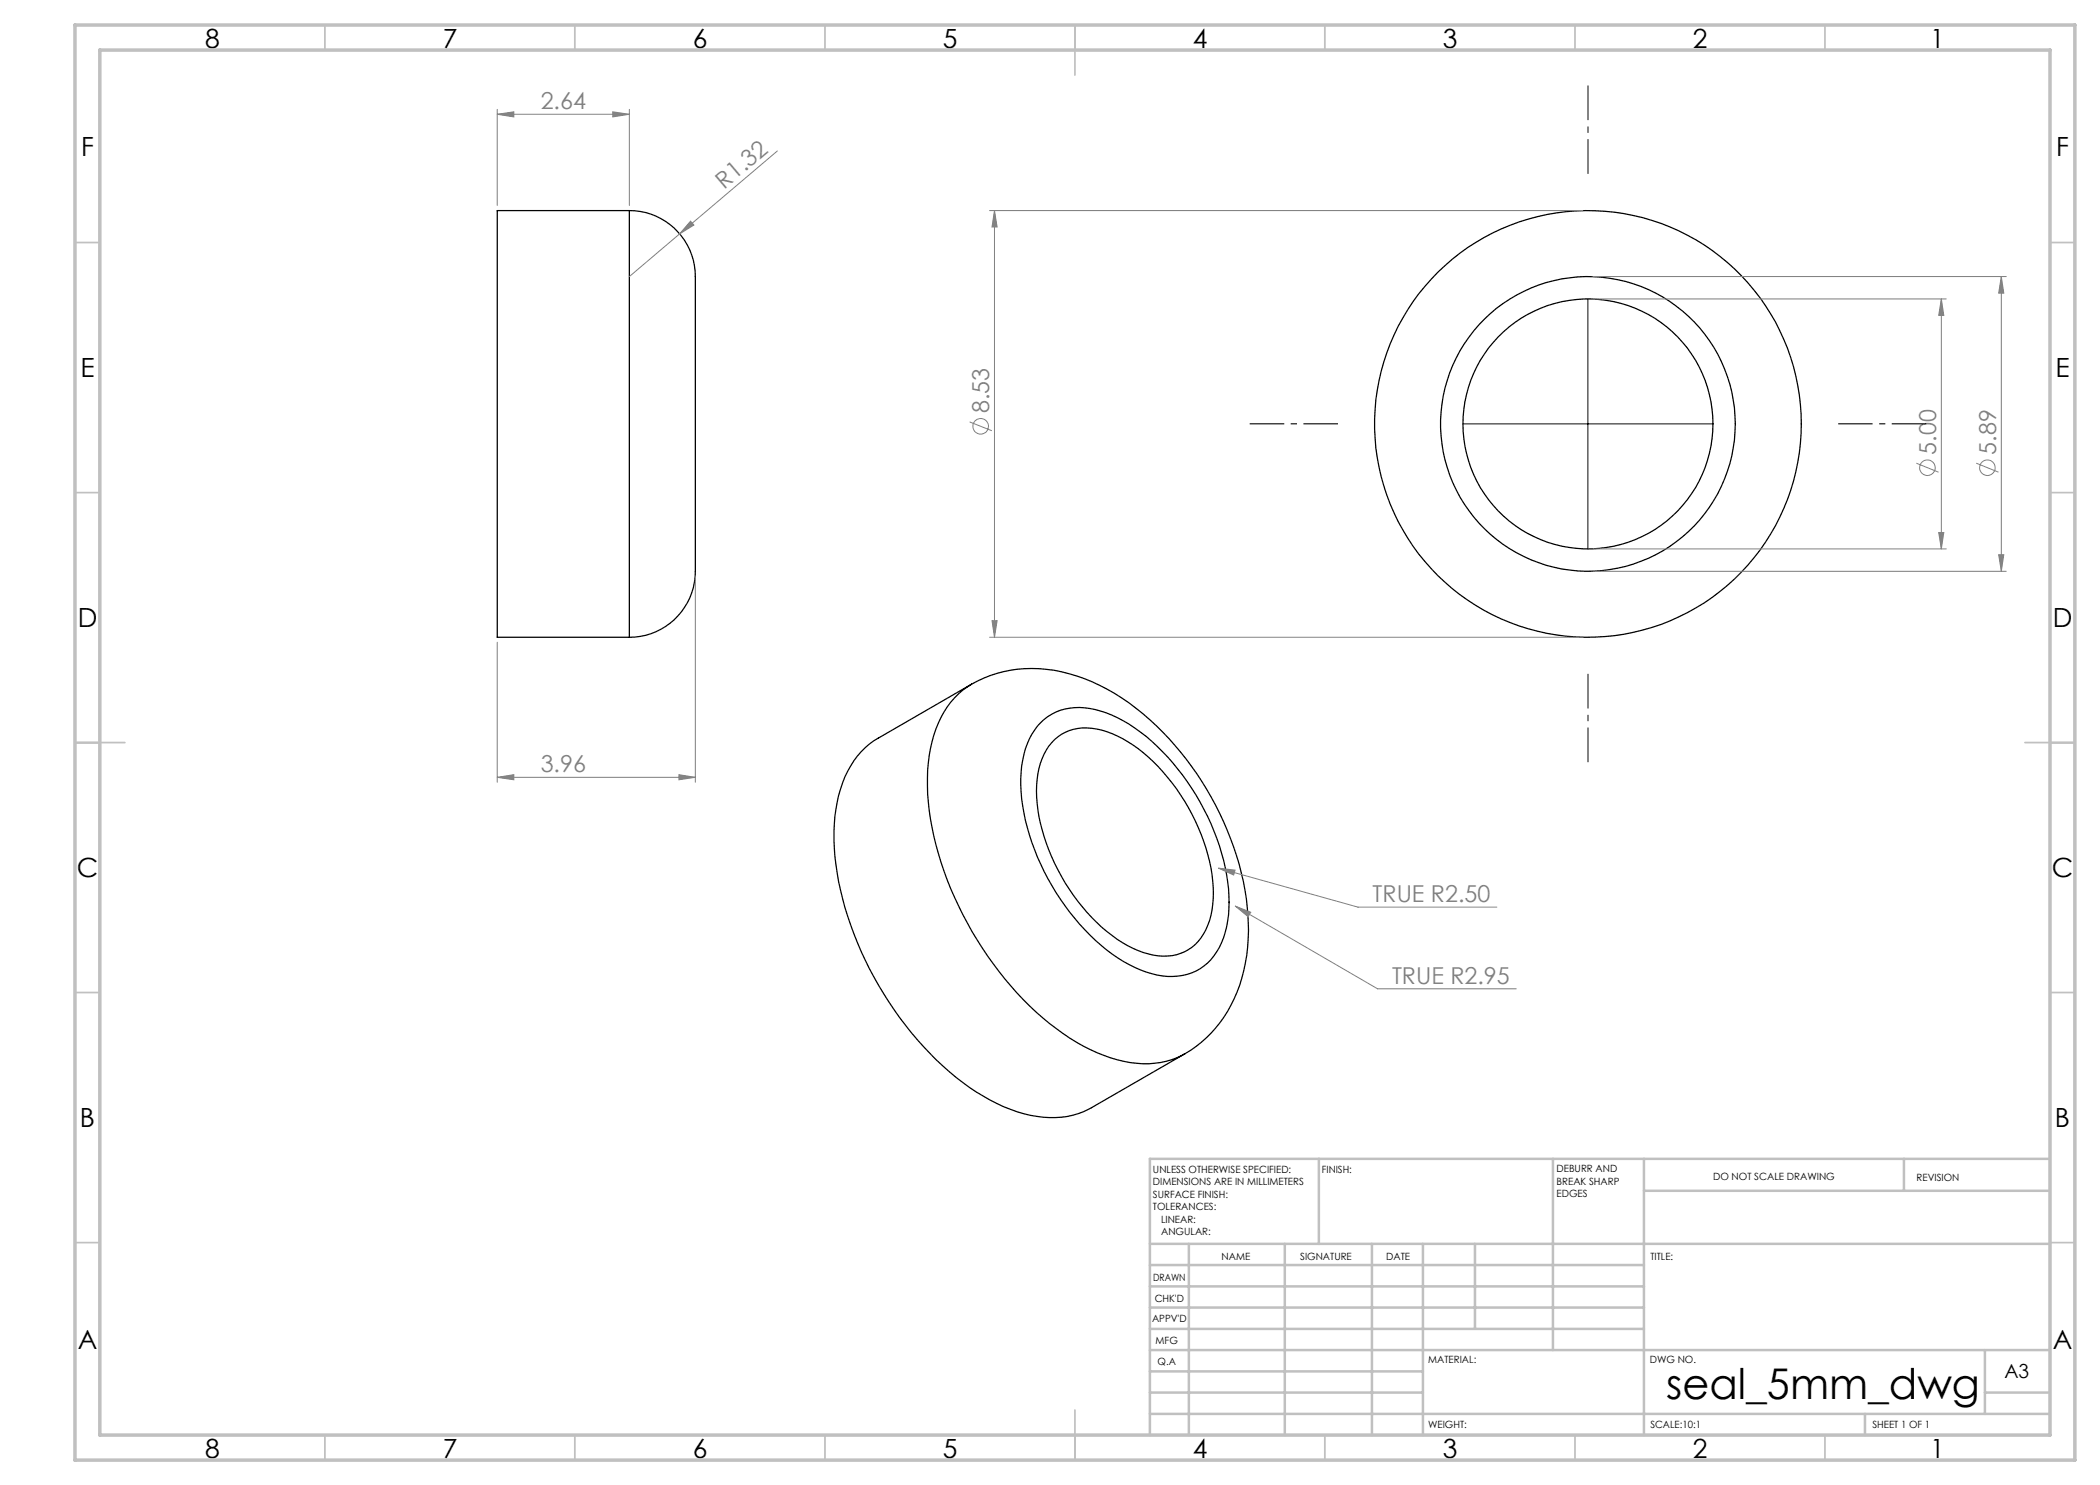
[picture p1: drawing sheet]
<svg xmlns="http://www.w3.org/2000/svg" width="420mm" height="297mm" viewBox="0 0 420 297" stroke-linecap="round" stroke-linejoin="round" font-family="sans-serif">
<g fill="none" stroke="#000" stroke-width=".25">
<path d="M125.9 42.1a13.4 13.4 0 0 1 13.2 14.9v55a14.3 14.3 0 0 1-6 13.3 12.9 12.9 0 0 1-7.2 2.2M125.9 42.1h-26.5v85.4h26.5M125.9 42.1v85.4M190.9 139.6a20.8 20.8 0 0 1 14-5.9 33.6 33.6 0 0 1 22.3 8 60.6 60.6 0 0 1 22.2 39.8 33.3 33.3 0 0 1-4.6 21.9 20.1 20.1 0 0 1-12.7 9.1 24.5 24.5 0 0 1-15.4-3.3 58.9 58.9 0 0 1-21.3-21.2 62.9 62.9 0 0 1-9.9-30.8 26.8 26.8 0 0 1 3.9-15.8zM194.3 136.8l-18.7 10.8a17.6 17.6 0 0 0-7.9 11.5 44.1 44.1 0 0 0 1.3 22.4 70.6 70.6 0 0 0 22.2 34 35.2 35.2 0 0 0 16.1 7.8 16.1 16.1 0 0 0 11-1.8l18.7-10.8M208.1 144.5a11.1 11.1 0 0 1 11-2.6 28.5 28.5 0 0 1 13.4 8.4 47.4 47.4 0 0 1 13.2 27.4 20.9 20.9 0 0 1-2.4 12.7 10.7 10.7 0 0 1-11.9 4.6 27.8 27.8 0 0 1-13.4-8 47.2 47.2 0 0 1-13.8-28.6 18.8 18.8 0 0 1 3.3-13.2zM210.9 147.9a9.9 9.9 0 0 1 10.4-1.6 28.5 28.5 0 0 1 13.1 10.3 38.8 38.8 0 0 1 8.3 22 14 14 0 0 1-3.7 10.3 9.9 9.9 0 0 1-10.4 1.6 29.7 29.7 0 0 1-13.1-10.3 38.8 38.8 0 0 1-8.2-22 14 14 0 0 1 3.6-10.3z"/>
<circle cx="317.6" cy="84.8" r="25"/>
<circle cx="317.6" cy="84.8" r="42.7"/>
<circle cx="317.6" cy="84.8" r="29.5"/>
</g>
<g fill="none" stroke="#808080" stroke-width=".2">
<path d="M99.4 22.9l3.4-.5v1zM99.4 21.9v19.2M99.4 22.9h26.5M122.6 22.4l3.3 .5-3.3 .5zM125.9 21.9v19.2M155.5 30.2l-19.6 16.6M135.9 46.8l-10 8.5M138.1 44.2l.7 .8-2.9 1.8zM197.9 42.1h118.7M198.9 42.1l.5 3.3h-1zM198.9 42.1v85.4M318.6 59.8h70.7"/>
<path d="M318.6 55.3h82.6M388.3 59.8l.5 3.3h-1.1zM388.3 59.8v50M400.3 55.3l.5 3.3h-1.1zM400.3 55.3v59M193.9 84.4l4.5 1.7M383.3 92.6l4.4 1.8M395.3 92.6l4.4 1.8M139.1 115.2v41.3M318.6 109.8h70.7M318.6 114.3h82.6M387.7 106.5h1.1l-.5 3.3z"/>
<path d="M399.7 110.9h1.1l-.5 3.4zM99.4 128.4v28.1M197.9 127.5h118.7M198.4 124.1h1l-.5 3.4zM99.4 155.5l3.4-.6v1.1zM99.4 155.5h39.7M135.8 154.9l3.3 .6-3.3 .5zM243.7 173.6l3.3 .4-.3 1zM243.7 173.6l27.9 7.8h27.8M247.1 181.2l3.1 1.3-.6 .8zM247.1 181.2l28.4 16.6h27.7"/>
<circle cx="196.1" cy="85.3" r="1.55"/>
<circle cx="385.5" cy="93.5" r="1.55"/>
<circle cx="397.5" cy="93.5" r="1.55"/>
</g>
<path d="M317.6 34.8v-17.7M267.6 84.8h-17.7M367.6 84.8h17.7M317.6 134.8v17.6" fill="none" stroke="#000" stroke-width=".2" stroke-dasharray="15.2 1.3 1.3 1.3" stroke-dashoffset="8.3" stroke-linecap="butt"/>
<path d="M317.6 59.8v50M292.6 84.8h50" fill="none" stroke="#000" stroke-width=".2"/>
<g fill="none" stroke="#c0c0c0" stroke-width=".35">
<path d="M65 5v5M115 5v5M165 5v5M215 5v10M265 5v5M315 5v5M365 5v5M15 48.5h5M410 48.5h5M15 98.5h5M410 98.5h5M15 148.5h10"/>
<path d="M405 148.5h10M15 198.5h5M410 198.5h5M15 248.5h5M410 248.5h5M65 287v5M115 287v5M165 287v5M215 282v10M265 287v5M315 287v5M365 287v5"/>
</g>
<g fill="none" stroke="#c0c0c0" stroke-width=".5">
<path d="M263.8 231.8v17M310.6 231.8v38.2M328.8 231.8v55.2M328.8 238.2h81.2M380.8 231.8v6.4M410 231.8h-180v55.2M230 248.8h180M230 257.3h98.8M230 253h98.8M237.8 248.8v38.2M257 248.8v38.2M274.4 248.8v38.2"/>
<path d="M284.6 248.8v38.2M295 248.8v17M230 265.8h98.8M230 261.5h98.8M230 278.5h54.6M230 274.3h54.6M230 270h180M397 278.5h13M397 270v12.8M230 282.8h180M373 282.8v4.2"/>
</g>
<path d="M15 5h400v287h-400zM20 10h390v277h-390z" fill="none" stroke="#c0c0c0" stroke-width=".7"/>
<g fill="#808080">
<path d="M138.1 44.2l.7 .8-2.9 1.8z"/>
<path d="M99.4 22.9l3.4-.5v1zM122.6 22.4l3.3 .5-3.3 .5zM99.4 155.5l3.4-.6v1.1zM135.8 154.9l3.3 .6-3.3 .5zM243.7 173.6l3 1.4 .3-1zM247.1 181.2l2.5 2.1 .6-.8z"/>
<path d="M388.3 59.8l.5 3.3h-1.1zM387.7 106.5h1.1l-.5 3.3zM400.3 55.3l.5 3.3h-1.1zM399.7 110.9h1.1l-.5 3.4zM198.9 42.1l.5 3.3h-1zM198.4 124.1h1l-.5 3.4z"/>
</g>
<text font-size="8.5" x="333.2" y="279.7">seal_5mm_dwg</text>
<g font-size="5.3">
<text x="41" y="9.5">8</text>
<text x="88.5" y="9.5">7</text>
<text x="138.5" y="9.5">6</text>
<text x="188.5" y="9.5">5</text>
<text x="238.5" y="9.5">4</text>
<text x="288.5" y="9.5">3</text>
<text x="338.5" y="9.5">2</text>
<text x="386" y="9.5">1</text>
<text x="16.2" y="31.2">F</text>
<text x="411.2" y="31.2">F</text>
<text x="16.1" y="75.5">E</text>
<text x="411.1" y="75.5">E</text>
<text x="15.5" y="125.5">D</text>
<text x="410.5" y="125.5">D</text>
<text x="15.4" y="175.5">C</text>
<text x="410.4" y="175.5">C</text>
<text x="16" y="225.5">B</text>
<text x="411" y="225.5">B</text>
<text x="15.5" y="269.7">A</text>
<text x="410.5" y="269.7">A</text>
<text x="41" y="291.5">8</text>
<text x="88.5" y="291.5">7</text>
<text x="138.5" y="291.5">6</text>
<text x="188.5" y="291.5">5</text>
<text x="238.5" y="291.5">4</text>
<text x="288.5" y="291.5">3</text>
<text x="338.5" y="291.5">2</text>
<text x="386" y="291.5">1</text>
</g>
<g font-size="4.7" fill="#808080">
<text x="108.1" y="21.8">2.64</text>
<text x="144.8" y="37.9" transform="rotate(-40 144.8 37.9)">R1.32</text>
<text x="197.9" y="82.7" transform="rotate(-90 197.9 82.7)">8.53</text>
<text x="387.2" y="91" transform="rotate(-90 387.2 91)">5.00</text>
<text x="399.2" y="91" transform="rotate(-90 399.2 91)">5.89</text>
<text x="108.1" y="154.4">3.96</text>
<text x="274.5" y="180.4">TRUE R2.50</text>
<text x="278.4" y="196.7">TRUE R2.95</text>
</g>
<text font-size="3.9" x="400.9" y="275.5">A3</text>
<g font-size="2">
<text x="230.6" y="234.6">UNLESS OTHERWISE SPECIFIED:</text>
<text x="230.6" y="237.1">DIMENSIONS ARE IN MILLIMETERS</text>
<text x="230.6" y="239.6">SURFACE FINISH:</text>
<text x="264.4" y="234.6">FINISH:</text>
<text x="311.3" y="234.5">DEBURR AND</text>
<text x="311.3" y="237">BREAK SHARP</text>
<text x="311.3" y="239.5">EDGES</text>
<text x="342.6" y="236">DO NOT SCALE DRAWING</text>
<text x="383.3" y="236.2">REVISION</text>
<text x="230.6" y="242.1">TOLERANCES:</text>
<text x="232.2" y="244.6">LINEAR:</text>
<text x="232.2" y="247.1">ANGULAR:</text>
<text x="244.3" y="252">NAME</text>
<text x="260" y="251.9">SIGNATURE</text>
<text x="277.2" y="251.9">DATE</text>
<text x="330.1" y="251.9">TITLE:</text>
<text x="230.6" y="256.1">DRAWN</text>
<text x="230.9" y="260.3">CHK'D</text>
<text x="230.4" y="264.4">APPV'D</text>
<text x="231.1" y="268.8">MFG</text>
<text x="231.5" y="273">Q.A</text>
<text x="285.6" y="272.5">MATERIAL:</text>
<text x="330" y="272.5">DWG NO.</text>
<text x="285.6" y="285.5">WEIGHT:</text>
<text x="330.1" y="285.6">SCALE:10:1</text>
<text x="374.5" y="285.6">SHEET 1 OF 1</text>
</g>
</svg>
